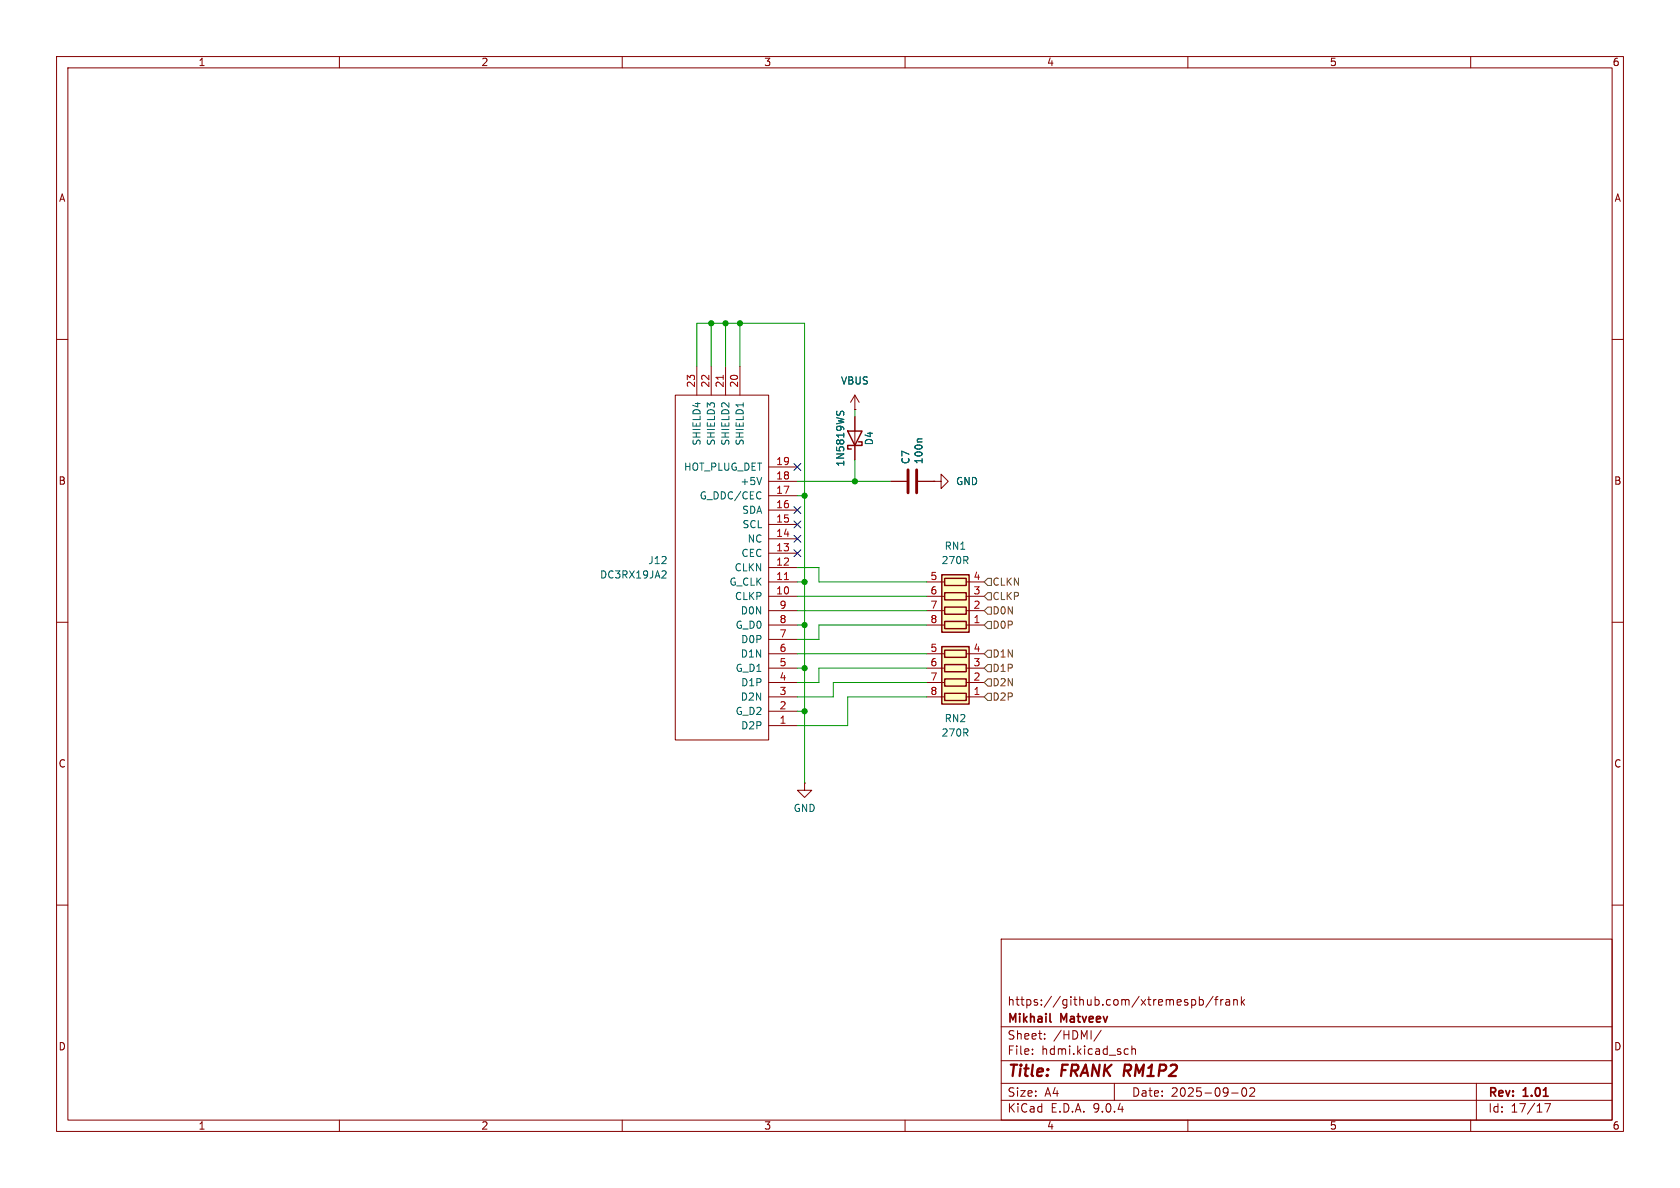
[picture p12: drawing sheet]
<svg xmlns="http://www.w3.org/2000/svg" width="297mm" height="210mm" viewBox="0 0 297 210" stroke-linecap="round" stroke-linejoin="round" font-family="sans-serif">
<g fill="none" stroke="#840000" stroke-width=".18">
<path d="M10 10h277v190h-277zM12 12h273v186h-273zM60 10v2M110 10v2M160 10v2M210 10v2M260 10v2M10 60h2M119.4 69.9h16.5v60.9h-16.5zM123.2 64.8v5.1M125.7 64.8v5.1M128.3 64.8v5.1"/>
<path d="M130.8 64.8v5.1M151.1 73.7v7.6M285 60h2M135.9 97.8h5.1M135.9 95.3h5.1M135.9 92.7h5.1M135.9 90.2h5.1M135.9 87.6h5.1M135.9 85.1h5.1M135.9 82.6h5.1M157.5 85.1h2.8M162.3 85.1h2.8"/>
<path d="M165.1 85.1h1.3v-1.3l1.2 1.3-1.2 1.3v-1.3M165.1 85.1h.1M10 110h2M135.9 118.1h5.1M135.9 115.6h5.1M135.9 113h5.1M135.9 110.5h5.1M135.9 108h5.1M135.9 105.4h5.1M135.9 102.9h5.1M135.9 100.3h5.1M285 110h2"/>
<path d="M135.9 128.3h5.1M135.9 125.7h5.1M135.9 123.2h5.1M135.9 120.7h5.1M142.2 138.4v1.3h1.3l-1.3 1.3-1.2-1.3h1.2M142.2 138.4h.1M10 160h2M177 166h108v32h-108zM210.7 176.8l.4-.1 .3 .3v.4l-.2 .2h-.5M212 176.8l.5-.1 .2 .3v.4l-.1 .2h-.6M212 176.2v1.5M214.5 176.1l-1.3 2"/>
<path d="M214.7 176.7h.6M215.3 176.2l-.3 .2v1.3M215.8 176.7v1M216.2 176.7l-.2 .1-.2 .2M216.7 176.8h.6l.1 .9M217.4 177.1h-.5a.29 .29 0 0 0-.2 .3 .29 .29 0 0 0 .2 .3l.5-.1M218.1 176.8l.2-.1 .4 .1v.9M218.1 176.7v1M219.5 176.2v1.5M219.6 177.1l.4 .6M220 176.7l-.5 .6M285 160h2"/>
<path d="M60 198v2M110 198v2M160 198v2M177 194.5h108M177 191.5h108M177 187.5h108M177 181.5h108M182.5 186.3v.1M182.5 185.5v.1M184.7 183.6v.1M184.7 182.8v.1M194.7 182.1l-1.3 2"/>
<path d="M197 191.5v3M199 185.4l.5 .1M199.5 186.3l-.5 .1M200.1 185.5l.2-.1 .4 .1v.9M200.1 184.9v1.5M210 198v2M217.7 193.2h1.2M219.7 192.4l.2-.1a.81 .81 0 0 1 .6 .6 .81 .81 0 0 1-.3 .8l-.2 .1a.81 .81 0 0 1-.3-1.4zM221 192.4l.5-.1 .2 .1 .1 .3-.9 1.1h.9M260 198v2M261 191.5v6.5M273.1 195.1h1l-.6 1.5"/>
</g>
<path d="M185.6 180.5l.2 .2" fill="none" stroke="#840000" stroke-width=".3"/>
<path d="M127.9 66.3v.8M138.7 102.5h.7" fill="none" stroke="#a90000" stroke-width=".18"/>
<path d="M131.4 71.2v.7M148 72.7l-.1 .5M148.5 73.2l.1-.4 .3-.1 .3 .2v.3M163 77.6h-.7l-.1 .2M134.7 84.4l-.5 1.3M117.5 100.9l.3 .3-.1 .3-.7 .7h.8" fill="none" stroke="#006464" stroke-width=".18"/>
<path d="M149.9 76.2h2.5l-1.3 2.5zM151.8 78.1h.6v.6h-2.5v.7h.6" fill="none" stroke="#840000" stroke-width=".25"/>
<path d="M160.5 83.1v4M162.1 83.1v4" fill="none" stroke="#840000" stroke-width=".51"/>
<path d="M166.5 101.6h4.8v10.2h-4.8z" fill="#ffffc2"/>
<path d="M166.5 101.6h4.8v10.2h-4.8zM167 109.9h3.8v1.2h-3.8zM167 107.3h3.8v1.3h-3.8zM167 104.8h3.8v1.2h-3.8zM167 102.2h3.8v1.3h-3.8z" fill="none" stroke="#840000" stroke-width=".25"/>
<path d="M163.8 110.5h3.2M163.8 108h3.2M163.8 105.4h3.2M163.8 102.9h3.2M170.8 110.5h3.2M170.8 108h3.2M170.8 105.4h3.2M170.8 102.9h3.2" fill="none" stroke="#840000" stroke-width=".18"/>
<path d="M166.5 114.3h4.8v10.2h-4.8z" fill="#ffffc2"/>
<path d="M166.5 114.3h4.8v10.2h-4.8zM167 117.5h3.8v1.2h-3.8zM167 114.9h3.8v1.3h-3.8zM167 122.6h3.8v1.2h-3.8zM167 120h3.8v1.3h-3.8z" fill="none" stroke="#840000" stroke-width=".25"/>
<g fill="none" stroke="#840000" stroke-width=".18">
<path d="M151.1 72.4h.1M151.1 69.9l-.7 1.2M151.1 69.9l.8 1.2M151.1 69.9v2.5M151.1 73.7v2.5M151.1 78.7v2.6M157.5 85.1h2.8M162.3 85.1h2.8M165.1 85.1h.1M163.8 118.1h3.2M163.8 115.6h3.2M170.8 118.1h3.2"/>
<path d="M170.8 115.6h3.2M163.8 123.2h3.2M163.8 120.7h3.2M170.8 123.2h3.2M170.8 120.7h3.2"/>
</g>
<path d="M174.6 114.9h.7v1.3h-.7l-.6-.6zM174.6 102.2h.7v1.3h-.7l-.6-.6zM174.6 107.3h.7v1.3h-.7l-.6-.6zM174.6 104.8h.7v1.2h-.7l-.6-.6zM174.6 109.9h.7v1.2h-.7l-.6-.6zM174.6 117.5h.7v1.2h-.7l-.6-.6zM174.6 120h.7v1.3h-.7l-.6-.6zM174.6 122.6h.7v1.2h-.7l-.6-.6z" fill="none" stroke="#725600" stroke-width=".18"/>
<g fill="none" stroke="#009600" stroke-width=".18">
<path d="M125.7 57.2v7.6M128.3 57.2v7.6M130.8 57.2v7.6M123.2 64.8v-7.6h19v81.2M151.1 72.4v1.3M141 85.1h16.5M141 87.6h1.2M151.1 81.3v3.8M141 100.3h3.8v2.6h19M141 118.1h1.2M141 102.9h1.2M141 115.6h22.8"/>
<path d="M141 105.4h22.8M141 110.5h1.2M141 108h22.8M163.8 110.5h-19v2.5h-3.8M163.8 118.1h-19v2.6h-3.8M141 125.7h1.2M163.8 123.2h-13.9v5.1h-8.9M163.8 120.7h-16.5v2.5h-6.3"/>
</g>
<path d="M140.4 89.6l1.2 1.2M140.4 81.9l1.2 1.3M140.4 94.6l1.2 1.3M140.4 92.1l1.2 1.2M140.4 97.2l1.2 1.2M141.6 89.6l-1.2 1.2M141.6 81.9l-1.2 1.3M141.6 94.6l-1.2 1.3M141.6 92.1l-1.2 1.2M141.6 97.2l-1.2 1.2" fill="none" stroke="#000084" stroke-width=".18"/>
<path d="M148 72.7l-.1 .5M148.5 73.2l.1-.4 .3-.1 .3 .2v.3M163 77.6h-.7l-.1 .2" fill="none" stroke="#006464" stroke-width=".18"/>
<g fill="#009600" stroke="#009600" stroke-width=".18">
<circle cx="142.2" cy="102.9" r=".46"/>
<circle cx="142.2" cy="110.5" r=".46"/>
<circle cx="142.2" cy="118.1" r=".46"/>
<circle cx="142.2" cy="125.7" r=".46"/>
<circle cx="130.8" cy="57.2" r=".46"/>
<circle cx="128.3" cy="57.2" r=".46"/>
<circle cx="151.1" cy="85.1" r=".46"/>
<circle cx="125.7" cy="57.2" r=".46"/>
<circle cx="142.2" cy="87.6" r=".46"/>
</g>
<g font-size="2.8" fill="#840000">
<text x="178" y="190.9">Title:</text>
<text x="187.7" y="190.9">FRANK RM1P2</text>
</g>
<g font-size="2.1" fill="#840000">
<text x="178" y="178">https://github.com/xtremespb/frank</text>
<text x="178" y="184">Sheet:</text>
<text x="178" y="181.2">Mikhail</text>
<text x="186.2" y="184">/HDMI/</text>
<text x="187.6" y="181.2">Matveev</text>
<text x="178" y="186.7">File:</text>
<text x="184.1" y="186.7">hdmi.kicad_sch</text>
<text x="178" y="196.9">KiCad</text>
<text x="178" y="194.1">Size:</text>
<text x="184.7" y="194.1">A4</text>
<text x="185.7" y="196.9">E.D.A.</text>
<text x="193.3" y="196.9">9.0.4</text>
<text x="200" y="194.1">Date:</text>
<text x="207" y="194.1">2025-09-02</text>
<text x="263" y="194.3">Rev:</text>
<text x="263" y="196.9">Id:</text>
<text x="267.1" y="196.9">17/17</text>
<text x="269.4" y="194.3">1.01</text>
</g>
<g font-size="1.8" fill="#840000">
<text x="35" y="11.9">1</text>
<text x="85" y="11.9">2</text>
<text x="135" y="11.9">3</text>
<text x="185" y="11.9">4</text>
<text x="235" y="11.9">5</text>
<text x="285" y="11.9">6</text>
<text x="10.3" y="35.9">A</text>
<text x="285.3" y="35.9">A</text>
<text x="10.3" y="85.9">B</text>
<text x="285.3" y="85.9">B</text>
<text x="10.3" y="135.9">C</text>
<text x="285.3" y="135.9">C</text>
<text x="10.3" y="185.9">D</text>
<text x="285.3" y="185.9">D</text>
<text x="35" y="199.9">1</text>
<text x="85" y="199.9">2</text>
<text x="135" y="199.9">3</text>
<text x="185" y="199.9">4</text>
<text x="235" y="199.9">5</text>
<text x="285" y="199.9">6</text>
</g>
<g font-size="1.8" fill="#a90000">
<text x="122.9" y="68.6" transform="rotate(-90 122.9 68.6)">23</text>
<text x="125.5" y="68.6" transform="rotate(-90 125.5 68.6)">22</text>
<text x="128" y="68.6" transform="rotate(-90 128 68.6)">21</text>
<text x="130.6" y="68.6" transform="rotate(-90 130.6 68.6)">20</text>
<text x="137.1" y="82.3">19</text>
<text x="137.1" y="89.9">16</text>
<text x="137.1" y="87.4">17</text>
<text x="137.1" y="84.8">18</text>
<text x="137.1" y="95">14</text>
<text x="137.1" y="92.5">15</text>
<text x="137.1" y="100.1">12</text>
<text x="137.1" y="97.5">13</text>
<text x="137.1" y="105.2">10</text>
<text x="137.1" y="102.6">11</text>
<text x="137.7" y="107.7">9</text>
<text x="164.4" y="107.7">7</text>
<text x="164.4" y="105.2">6</text>
<text x="164.4" y="102.6">5</text>
<text x="172" y="107.7">2</text>
<text x="172" y="105.2">3</text>
<text x="172" y="102.6">4</text>
<text x="137.7" y="112.8">7</text>
<text x="137.7" y="110.2">8</text>
<text x="164.4" y="110.2">8</text>
<text x="172" y="110.2">1</text>
<text x="137.7" y="117.9">5</text>
<text x="137.7" y="115.3">6</text>
<text x="164.4" y="117.9">6</text>
<text x="164.4" y="115.3">5</text>
<text x="172" y="117.9">3</text>
<text x="172" y="115.3">4</text>
<text x="137.7" y="125.5">2</text>
<text x="137.7" y="122.9">3</text>
<text x="137.7" y="120.4">4</text>
<text x="164.4" y="122.9">8</text>
<text x="164.4" y="120.4">7</text>
<text x="172" y="122.9">1</text>
<text x="172" y="120.4">2</text>
<text x="137.7" y="128">1</text>
</g>
<g font-size="1.8" fill="#006464">
<text x="148.6" y="68.2">VBUS</text>
<text x="120.8" y="83.4">HOT_PLUG_DET</text>
<text x="124.1" y="78.9" transform="rotate(-90 124.1 78.9)">SHIELD4</text>
<text x="126.6" y="78.9" transform="rotate(-90 126.6 78.9)">SHIELD3</text>
<text x="129.1" y="78.9" transform="rotate(-90 129.1 78.9)">SHIELD2</text>
<text x="131.7" y="78.9" transform="rotate(-90 131.7 78.9)">SHIELD1</text>
<text x="149.5" y="82.6" transform="rotate(-90 149.5 82.6)">1N5819WS</text>
<text x="154.5" y="78.8" transform="rotate(-90 154.5 78.8)">D4</text>
<text x="161" y="82.2" transform="rotate(-90 161 82.2)">C7</text>
<text x="163.3" y="82.2" transform="rotate(-90 163.3 82.2)">100n</text>
<text x="123.6" y="88.5">G_DDC/CEC</text>
<text x="130.8" y="86">+5V</text>
<text x="168.9" y="86">GND</text>
<text x="131.1" y="91">SDA</text>
<text x="131.2" y="93.6">SCL</text>
<text x="114.5" y="99.9">J12</text>
<text x="129.8" y="101.2">CLKN</text>
<text x="131" y="98.7">CEC</text>
<text x="132.1" y="96.1">NC</text>
<text x="166.4" y="99.9">270R</text>
<text x="166.9" y="97.4">RN1</text>
<text x="106" y="102.5">DC3RX19JA2</text>
<text x="128.9" y="103.7">G_CLK</text>
<text x="129.8" y="106.3">CLKP</text>
<text x="130" y="111.4">G_D0</text>
<text x="130.9" y="108.8">D0N</text>
<text x="130.9" y="113.9">D0P</text>
<text x="130" y="119">G_D1</text>
<text x="130.9" y="116.4">D1N</text>
<text x="130.9" y="124.1">D2N</text>
<text x="130.9" y="121.5">D1P</text>
<text x="130" y="126.6">G_D2</text>
<text x="130.9" y="129.1">D2P</text>
<text x="166.4" y="130.4">270R</text>
<text x="166.9" y="127.9">RN2</text>
<text x="140.2" y="143.7">GND</text>
</g>
<g font-size="1.8" fill="#725600">
<text x="175.4" y="103.7">CLKN</text>
<text x="175.4" y="106.3">CLKP</text>
<text x="175.4" y="108.8">D0N</text>
<text x="175.4" y="111.4">D0P</text>
<text x="175.4" y="116.4">D1N</text>
<text x="175.4" y="119">D1P</text>
<text x="175.4" y="121.5">D2N</text>
<text x="175.4" y="124.1">D2P</text>
</g>
</svg>
